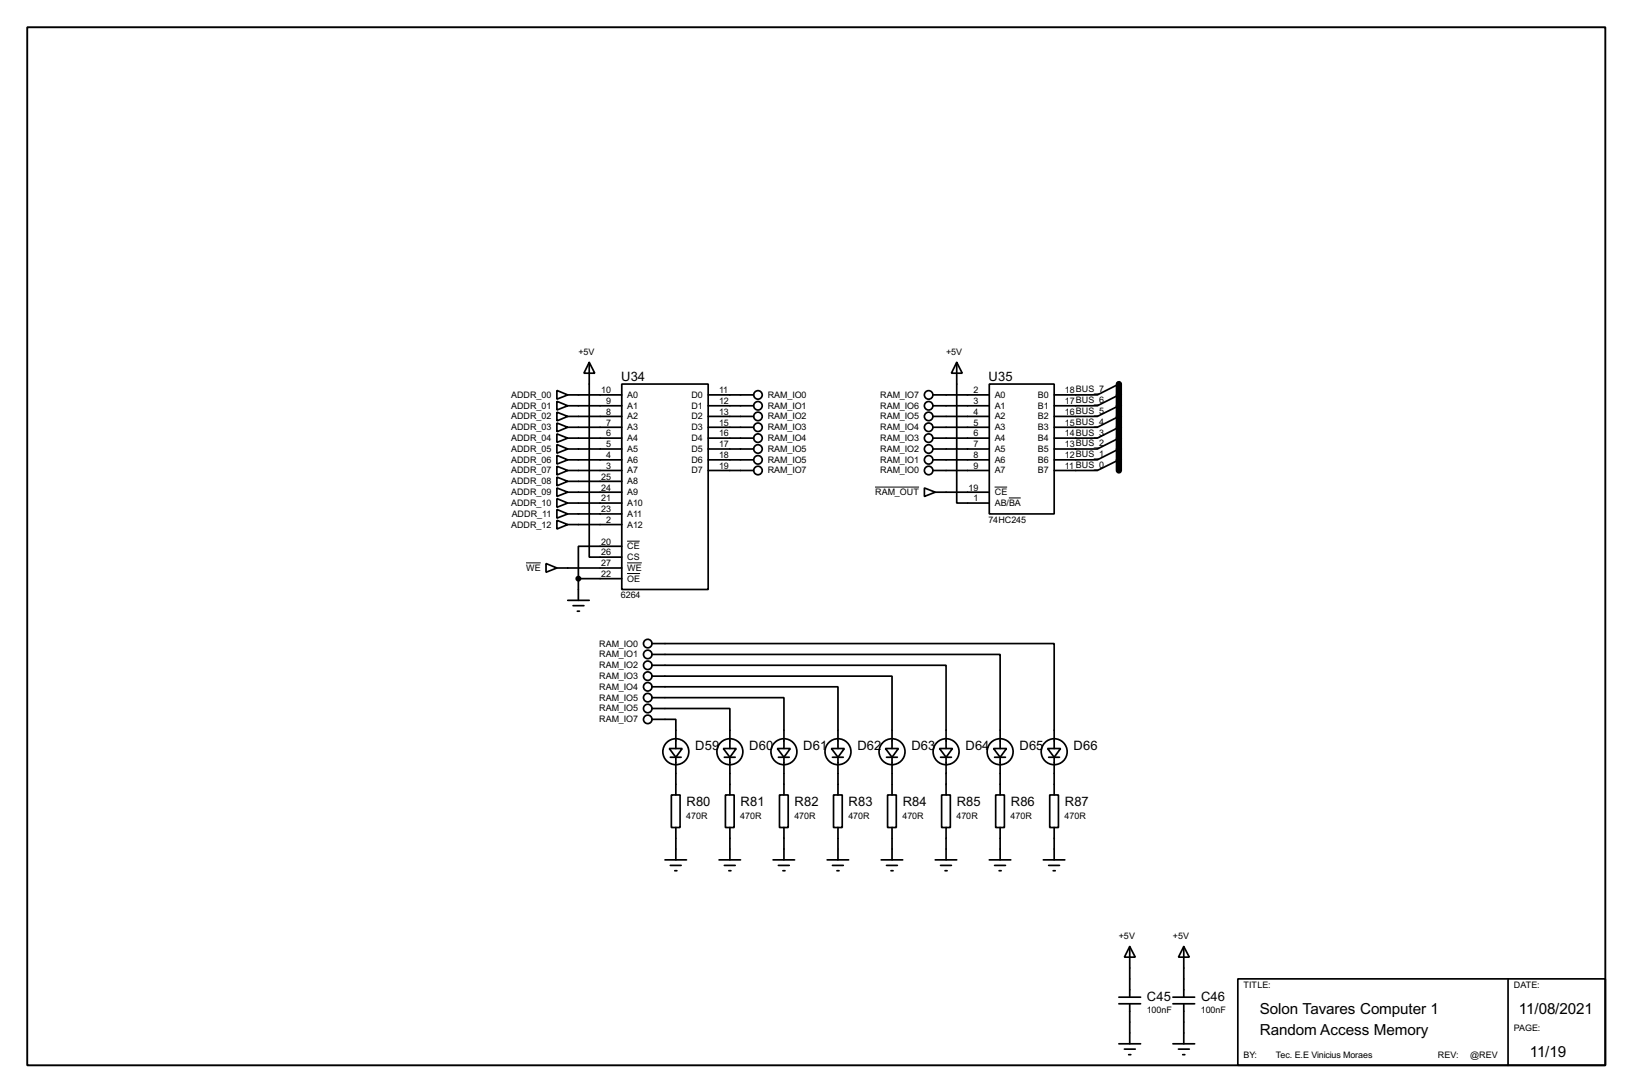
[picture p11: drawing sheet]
<svg xmlns="http://www.w3.org/2000/svg" width="383mm" height="256mm" viewBox="0 0 383 256" stroke-linecap="round" stroke-linejoin="round" font-family="sans-serif">
<path d="M6.4 6.4h370.8v243.8h-370.8z" fill="none" stroke="#000" stroke-width=".45"/>
<g fill="none" stroke="#000" stroke-width=".4">
<path d="M130.9 91.7l2.5 1.1-2.5 1zM130.9 94.3l2.5 1-2.5 1zM130.9 96.8l2.5 1-2.5 1.1zM130.9 99.4l2.5 1-2.5 1zM133.4 92.8h12.7M133.4 95.3h12.7M133.4 97.8h12.7M138.5 85.1l1.3 2.6h-2.6zM138.5 85.1v45.8h7.6M146.1 90.2h20.3v48.3h-20.3zM166.4 92.8h10.7M166.4 95.3h10.7"/>
<path d="M166.4 97.8h10.7M219.3 92.8h13.2M219.3 95.3h13.2M219.3 97.8h13.2M224.8 85.1l1.3 2.6h-2.5zM224.8 85.1v33.1h7.7M232.5 90.2h15.2v30.5h-15.2zM262.9 90.2l-5 2.6h-10.2M262.9 92.8l-5 2.5h-10.2M262.9 95.3l-5 2.5h-10.2M262.9 97.8l-5 2.6h-10.2M130.9 101.9l2.5 1-2.5 1z"/>
<path d="M130.9 107l2.5 1-2.5 1zM130.9 104.4l2.5 1.1-2.5 1zM130.9 109.5l2.5 1-2.5 1.1zM130.9 112.1l2.5 1-2.5 1zM130.9 117.1l2.5 1.1-2.5 1zM130.9 114.6l2.5 1-2.5 1zM130.9 119.7l2.5 1-2.5 1zM133.4 100.4h12.7M133.4 105.5h12.7M133.4 102.9h12.7M133.4 108h12.7M133.4 110.5h12.7"/>
<path d="M133.4 115.6h12.7M133.4 113.1h12.7M133.4 118.2h12.7M166.4 100.4h10.7M166.4 105.5h10.7M166.4 102.9h10.7M166.4 108h10.7M166.4 110.5h10.7M217.2 114.6l2.6 1-2.6 1zM219.3 100.4h13.2M219.3 105.5h13.2M219.3 102.9h13.2"/>
<path d="M219.3 108h13.2M219.3 110.5h13.2M219.8 115.6h12.7M262.9 100.4l-5 2.5h-10.2M262.9 102.9l-5 2.6h-10.2M262.9 105.5l-5 2.5h-10.2M262.9 108l-5 2.5h-10.2M128.3 132.4l2.6 1-2.6 1zM130.9 122.2l2.5 1-2.5 1.1zM130.9 133.4h15.2M133.4 120.7h12.7M133.4 123.2h12.7"/>
<path d="M135.9 135.9v5.1M135.9 135.9h10.2M146.1 128.3h-10.2v7.6M133.4 141h5.1M134.7 142.3h2.5M135.7 143.6h.5M153.2 158.8h56.4v17M153.2 156.3h69.1v19.5M153.2 153.7h81.8v22.1M153.2 151.2h94.5v24.6M153.2 169h5.6v6.8M153.2 166.4h18.3v9.4"/>
<path d="M153.2 163.9h31v11.9M153.2 161.3h43.7v14.5M157.3 175.8h3l-1.5 2.1zM157.5 177.9h2.6M158.8 177.9v8.8M170 175.8h3l-1.5 2.1zM170.2 177.9h2.6M171.5 177.9v8.8M182.7 175.8h3l-1.5 2.1zM182.9 177.9h2.6M184.2 177.9v8.8M195.4 175.8h3l-1.5 2.1z"/>
<path d="M195.6 177.9h2.6M196.9 177.9v8.8M208.1 175.8h3l-1.5 2.1zM208.3 177.9h2.6M209.6 177.9v8.8M220.8 175.8h3l-1.5 2.1zM221 177.9h2.6M222.3 177.9v8.8M233.5 175.8h3l-1.5 2.1zM233.7 177.9h2.6M235 177.9v8.8M246.2 175.8h3l-1.5 2.1z"/>
<path d="M246.4 177.9h2.6M247.7 177.9v8.8M157.8 186.7h2v7.7h-2zM158.8 194.4v7.6M170.5 186.7h2v7.7h-2zM171.5 194.4v7.6M183.2 186.7h2v7.7h-2zM184.2 194.4v7.6M195.9 186.7h2v7.7h-2zM196.9 194.4v7.6M208.6 186.7h2v7.7h-2zM209.6 194.4v7.6"/>
<path d="M221.3 186.7h2v7.7h-2zM222.3 194.4v7.6M234 186.7h2v7.7h-2zM235 194.4v7.6M246.7 186.7h2v7.7h-2zM247.7 194.4v7.6M156.3 202h5M157.5 203.3h2.6M158.6 204.5h.5M169 202h5M170.2 203.3h2.6M171.3 204.5h.5"/>
<path d="M181.7 202h5M182.9 203.3h2.6M184 204.5h.5M194.4 202h5M195.6 203.3h2.6M196.7 204.5h.5M207.1 202h5M208.3 203.3h2.6M209.4 204.5h.5M219.8 202h5M221 203.3h2.6M222.1 204.5h.5"/>
<path d="M232.5 202h5M233.7 203.3h2.6M234.8 204.5h.5M245.2 202h5M246.4 203.3h2.6M247.5 204.5h.5M262.9 235.8h5.1M262.9 234.2h5.1M265.5 222.3l1.3 2.5h-2.6zM265.5 222.3v11.9M265.5 235.8v9.4M275.6 235.8h5.1"/>
<path d="M275.6 234.2h5.1M278.2 222.3l1.3 2.5h-2.6zM278.2 222.3v11.9M278.2 235.8v9.4M290.9 229.9h86.3v20.3h-86.3zM354.4 229.9v20.3M262.9 245.2h5.1M264.2 246.4h2.6M265.2 247.7h.5M275.6 245.2h5.1M276.9 246.4h2.6M277.9 247.7h.5"/>
<circle cx="178.1" cy="92.8" r="1"/>
<circle cx="178.1" cy="95.3" r="1"/>
<circle cx="178.1" cy="97.8" r="1"/>
<circle cx="218.2" cy="95.3" r="1"/>
<circle cx="218.2" cy="92.8" r="1"/>
<circle cx="218.2" cy="97.8" r="1"/>
<circle cx="178.1" cy="108" r="1"/>
<circle cx="178.1" cy="102.9" r="1"/>
<circle cx="178.1" cy="105.5" r="1"/>
<circle cx="178.1" cy="110.5" r="1"/>
<circle cx="178.1" cy="100.4" r="1"/>
<circle cx="218.2" cy="108" r="1"/>
<circle cx="218.2" cy="110.5" r="1"/>
<circle cx="218.2" cy="100.4" r="1"/>
<circle cx="218.2" cy="105.5" r="1"/>
<circle cx="218.2" cy="102.9" r="1"/>
<circle cx="152.2" cy="158.8" r="1"/>
<circle cx="152.2" cy="153.7" r="1"/>
<circle cx="152.2" cy="151.2" r="1"/>
<circle cx="152.2" cy="156.3" r="1"/>
<circle cx="152.2" cy="161.3" r="1"/>
<circle cx="152.2" cy="166.4" r="1"/>
<circle cx="152.2" cy="163.9" r="1"/>
<circle cx="152.2" cy="169" r="1"/>
<circle cx="158.8" cy="176.6" r="3.1"/>
<circle cx="171.5" cy="176.6" r="3.1"/>
<circle cx="184.2" cy="176.6" r="3.1"/>
<circle cx="196.9" cy="176.6" r="3.1"/>
<circle cx="209.6" cy="176.6" r="3.1"/>
<circle cx="222.3" cy="176.6" r="3.1"/>
<circle cx="235" cy="176.6" r="3.1"/>
<circle cx="247.7" cy="176.6" r="3.1"/>
</g>
<path d="M262.9 90.2v20.3" fill="none" stroke="#000" stroke-width="1.5"/>
<path d="M205.6 114.4h10.4M233.7 114.4h3M237.1 117h2.8M123.6 132.2h3.5M147.4 132.2h3.4M147.4 127.1h2.9M147.4 134.7h3" fill="none" stroke="#000" stroke-width=".23"/>
<circle cx="135.9" cy="135.9" r=".5" fill="#000" stroke="#000" stroke-width=".4"/>
<g font-size="4">
<text x="296" y="238.1">Solon Tavares Computer 1</text>
<text x="356.9" y="238.1">11/08/2021</text>
<text x="296" y="243.1">Random Access Memory</text>
<text x="359.5" y="248.2">11/19</text>
</g>
<g font-size="3.4">
<text x="146" y="89.4">U34</text>
<text x="232.3" y="89.4">U35</text>
<text x="163.4" y="176.1">D59</text>
<text x="176.1" y="176.1">D60</text>
<text x="188.8" y="176.1">D61</text>
<text x="201.5" y="176.1">D62</text>
<text x="214.2" y="176.1">D63</text>
<text x="226.9" y="176.1">D64</text>
<text x="239.6" y="176.1">D65</text>
<text x="252.3" y="176.1">D66</text>
<text x="161.3" y="189.3">R80</text>
<text x="174" y="189.3">R81</text>
<text x="186.7" y="189.3">R82</text>
<text x="199.4" y="189.3">R83</text>
<text x="212.1" y="189.3">R84</text>
<text x="224.8" y="189.3">R85</text>
<text x="237.5" y="189.3">R86</text>
<text x="250.2" y="189.3">R87</text>
<text x="269.5" y="235">C45</text>
<text x="282.2" y="235">C46</text>
</g>
<g font-size="2.4">
<text x="135.9" y="83.3">+5V</text>
<text x="222.3" y="83.3">+5V</text>
<text x="120.1" y="93.5">ADDR_00</text>
<text x="141.3" y="92.4">10</text>
<text x="142.4" y="94.9">9</text>
<text x="147.4" y="93.5">A0</text>
<text x="162.5" y="93.5">D0</text>
<text x="169" y="92.4">11</text>
<text x="169" y="94.9">12</text>
<text x="180.4" y="93.5">RAM_IO0</text>
<text x="206.8" y="93.5">RAM_IO7</text>
<text x="228.8" y="92.4">2</text>
<text x="228.8" y="94.9">3</text>
<text x="233.7" y="93.5">A0</text>
<text x="243.9" y="93.5">B0</text>
<text x="250.2" y="92.4">18BUS_7</text>
<text x="250.2" y="94.9">17BUS_6</text>
<text x="120.1" y="96">ADDR_01</text>
<text x="120.1" y="98.5">ADDR_02</text>
<text x="120.1" y="101.1">ADDR_03</text>
<text x="142.4" y="97.4">8</text>
<text x="142.4" y="100">7</text>
<text x="147.4" y="96">A1</text>
<text x="147.4" y="98.5">A2</text>
<text x="147.4" y="101.1">A3</text>
<text x="162.5" y="96">D1</text>
<text x="162.5" y="98.5">D2</text>
<text x="162.5" y="101.1">D3</text>
<text x="169" y="97.4">13</text>
<text x="169" y="100">15</text>
<text x="180.4" y="96">RAM_IO1</text>
<text x="180.4" y="101.1">RAM_IO3</text>
<text x="180.4" y="98.5">RAM_IO2</text>
<text x="206.8" y="96">RAM_IO6</text>
<text x="206.8" y="98.5">RAM_IO5</text>
<text x="206.8" y="101.1">RAM_IO4</text>
<text x="228.8" y="97.4">4</text>
<text x="228.8" y="100">5</text>
<text x="233.7" y="96">A1</text>
<text x="233.7" y="98.5">A2</text>
<text x="233.7" y="101.1">A3</text>
<text x="243.9" y="96">B1</text>
<text x="243.9" y="98.5">B2</text>
<text x="243.9" y="101.1">B3</text>
<text x="250.2" y="97.4">16BUS_5</text>
<text x="250.2" y="100">15BUS_4</text>
<text x="120.1" y="103.6">ADDR_04</text>
<text x="120.1" y="106.2">ADDR_05</text>
<text x="142.4" y="102.5">6</text>
<text x="142.4" y="105.1">5</text>
<text x="142.4" y="107.6">4</text>
<text x="147.4" y="103.6">A4</text>
<text x="147.4" y="106.2">A5</text>
<text x="162.5" y="103.6">D4</text>
<text x="162.5" y="106.2">D5</text>
<text x="169" y="102.5">16</text>
<text x="169" y="105.1">17</text>
<text x="169" y="107.6">18</text>
<text x="180.4" y="103.6">RAM_IO4</text>
<text x="180.4" y="106.2">RAM_IO5</text>
<text x="206.8" y="106.2">RAM_IO2</text>
<text x="206.8" y="103.6">RAM_IO3</text>
<text x="228.8" y="102.5">6</text>
<text x="228.8" y="105.1">7</text>
<text x="228.8" y="107.6">8</text>
<text x="233.7" y="103.6">A4</text>
<text x="233.7" y="106.2">A5</text>
<text x="243.9" y="103.6">B4</text>
<text x="243.9" y="106.2">B5</text>
<text x="250.2" y="102.5">14BUS_3</text>
<text x="250.2" y="105.1">13BUS_2</text>
<text x="250.2" y="107.6">12BUS_1</text>
<text x="120.1" y="108.7">ADDR_06</text>
<text x="120.1" y="111.2">ADDR_07</text>
<text x="120.1" y="113.8">ADDR_08</text>
<text x="141.3" y="112.7">25</text>
<text x="142.4" y="110.1">3</text>
<text x="147.4" y="108.7">A6</text>
<text x="147.4" y="111.2">A7</text>
<text x="147.4" y="113.8">A8</text>
<text x="162.5" y="108.7">D6</text>
<text x="162.5" y="111.2">D7</text>
<text x="169" y="110.1">19</text>
<text x="180.4" y="108.7">RAM_IO5</text>
<text x="180.4" y="111.2">RAM_IO7</text>
<text x="206.8" y="108.7">RAM_IO1</text>
<text x="206.8" y="111.2">RAM_IO0</text>
<text x="228.8" y="110.1">9</text>
<text x="233.7" y="108.7">A6</text>
<text x="233.7" y="111.2">A7</text>
<text x="243.9" y="108.7">B6</text>
<text x="243.9" y="111.2">B7</text>
<text x="250.2" y="110.1">11 BUS_0</text>
<text x="120.1" y="118.9">ADDR_10</text>
<text x="120.1" y="116.3">ADDR_09</text>
<text x="141.3" y="115.2">24</text>
<text x="141.3" y="117.8">21</text>
<text x="147.4" y="116.3">A9</text>
<text x="147.4" y="118.9">A10</text>
<text x="205.6" y="116.3">RAM_OUT</text>
<text x="227.6" y="115.2">19</text>
<text x="228.8" y="117.8">1</text>
<text x="233.7" y="116.3">CE</text>
<text x="233.7" y="118.9">AB/BA</text>
<text x="120.1" y="123.9">ADDR_12</text>
<text x="120.2" y="121.4">ADDR_11</text>
<text x="141.3" y="120.3">23</text>
<text x="142.4" y="122.8">2</text>
<text x="147.4" y="121.4">A11</text>
<text x="147.4" y="123.9">A12</text>
<text x="232.3" y="122.8">74HC245</text>
<text x="141.3" y="127.9">20</text>
<text x="141.3" y="130.5">26</text>
<text x="147.4" y="129">CE</text>
<text x="147.4" y="131.6">CS</text>
<text x="123.6" y="134.1">WE</text>
<text x="141.3" y="133">27</text>
<text x="141.3" y="135.5">22</text>
<text x="147.4" y="134.1">WE</text>
<text x="147.4" y="136.6">OE</text>
<text x="145.9" y="140.6">6264</text>
<text x="140.8" y="151.9">RAM_IO0</text>
<text x="140.8" y="154.4">RAM_IO1</text>
<text x="140.8" y="159.5">RAM_IO3</text>
<text x="140.8" y="157">RAM_IO2</text>
<text x="140.8" y="162">RAM_IO4</text>
<text x="140.8" y="164.6">RAM_IO5</text>
<text x="140.8" y="167.1">RAM_IO5</text>
<text x="140.8" y="169.7">RAM_IO7</text>
<text x="161.3" y="192.3">470R</text>
<text x="174" y="192.3">470R</text>
<text x="186.7" y="192.3">470R</text>
<text x="199.4" y="192.3">470R</text>
<text x="212.1" y="192.3">470R</text>
<text x="224.8" y="192.3">470R</text>
<text x="237.5" y="192.3">470R</text>
<text x="250.2" y="192.3">470R</text>
<text x="262.9" y="220.5">+5V</text>
<text x="275.6" y="220.5">+5V</text>
<text x="292.2" y="232.1">TITLE:</text>
<text x="355.7" y="232.1">DATE:</text>
<text x="269.5" y="238">100nF</text>
<text x="282.2" y="238">100nF</text>
<text x="355.7" y="242.2">PAGE:</text>
<text x="292.2" y="248.6">BY:</text>
<text x="299.8" y="248.6">Tec. E.E Vinicius Moraes</text>
<text x="337.9" y="248.6">REV:</text>
<text x="345.5" y="248.6">@REV</text>
</g>
</svg>
